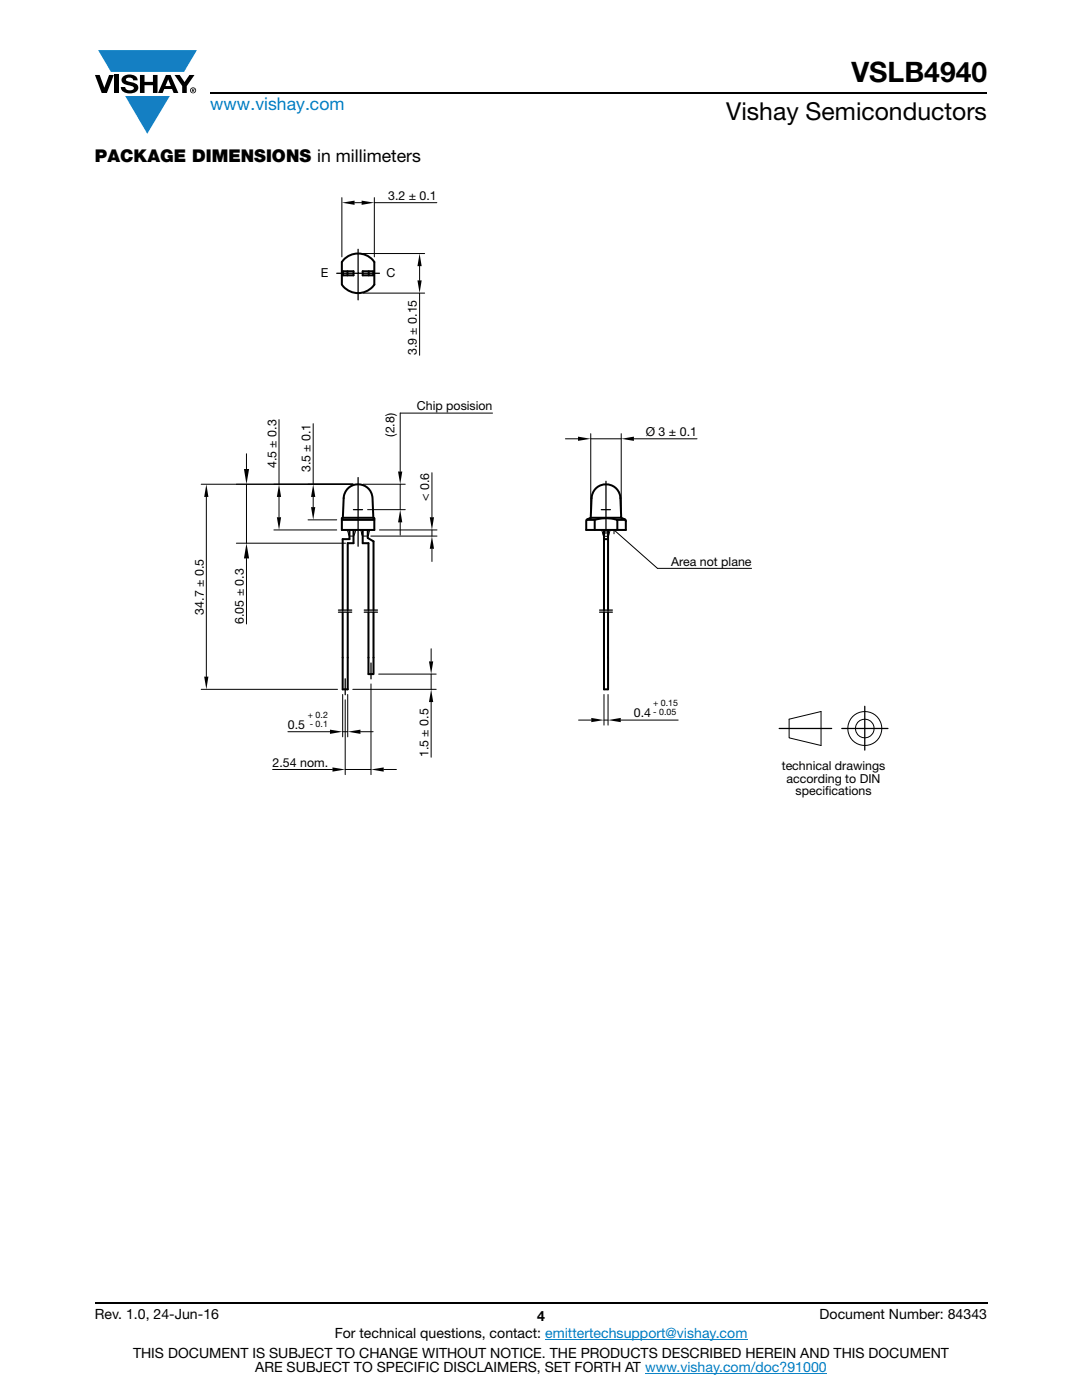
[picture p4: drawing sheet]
<svg xmlns="http://www.w3.org/2000/svg" width="216mm" height="279mm" viewBox="0 0 216 279" stroke-linecap="round" stroke-linejoin="round" font-family="sans-serif">
<g fill="#147fc3">
<path d="M19.6 10h19.7l-2.6 4.3h-1.1h-13.5z"/>
<path d="M25 19.2h8.9l-4.5 7.5z"/>
</g>
<g fill="#000">
<path d="M18.9 15h1l.9 2.5 1-2.5h.9l-1.4 3.6h-1zM22.9 15h.9v3.6h-.9zM24.6 15.3a2.1 2.1 0 0 1 2.8 .3l.1 .4h-.9a.79 .79 0 0 0-.7-.5 .79 .79 0 0 0-.8 .4l.3 .3 1 .2a1.08 1.08 0 0 1 1.2 1 1.08 1.08 0 0 1-1.1 1.2 1.73 1.73 0 0 1-2.4-1.2h.9a.96 .96 0 0 0 .8 .6 .96 .96 0 0 0 .9-.4 1.31 1.31 0 0 0-1.2-.6 1.03 1.03 0 0 1-1.1-.6 1.03 1.03 0 0 1 .2-1.1zM27.9 15h.9v1.3h1.7v-1.3h.9v3.6h-.9v-1.6h-1.7v1.6h-.9zM34.8 15h1.1l.9 1.4 1-1.4h1l-1.5 2.2v1.4h-.9v-1.4z"/>
<path d="M33.6 15.9l.5 1.3h-1.1zM33.1 15l-1.6 3.6h1l.3-.8h1.5l.3 .8h1l-1.6-3.6z"/>
<path d="M38.4 17.8h.2v.2h-.2zM38.3 17.7v.7h.1v-.3l.4 .3-.2-.3 .2-.2-.1-.2z"/>
<path d="M38.1 18a.46 .46 0 0 1 .9 0 .46 .46 0 0 1-.9 0zM37.9 18a.6 .6 0 0 0 1.2 0 .6 .6 0 0 0-1.2 0z"/>
</g>
<path d="M42 18.6h155M18.9 260h178.1" fill="none" stroke="#000" stroke-width=".36"/>
<path d="M108.8 267.3h40.3M128.7 274h36.3" fill="none" stroke="#007ec4" stroke-width=".2"/>
<path d="M38.6 37.9h138.7v121.3h-138.7z" fill="#fff"/>
<g fill="none" stroke="#000" stroke-width=".4">
<path d="M68.4 54.1h2.1v.9h-2.1zM68.5 51.9a3.9 3.9 0 0 1 6.2 .4v4.5a3.9 3.9 0 0 1-6.5 0v-4.5zM69.3 54.1v.9M72.4 54.1h2.1v.9h-2.1zM73.6 54.1v.9M118.9 97.5a2.89 2.89 0 0 1 3.1-.7 2.89 2.89 0 0 1 1.8 2.6l.2 3.9h-6.1l.2-4.4 .3-.8zM68.2 103.7h6.5M68.2 103.4l6.3-.1 .2 .1v2.4h-6.5zM68.4 103.3l.2-3.9a2.88 2.88 0 0 1 2.9-2.7 2.88 2.88 0 0 1 2.8 2.7l.2 3.9M69.7 105.8v1.8h-1.3v14.2M70.5 105.8v2.6h-1.1v13.4M72.4 105.8v2.6h1.1v13.4"/>
<path d="M73.4 105.8v1.6l1.1 .6v13.8M117.1 103.8h1.6l1.2-.3 1.3-.1 2 .4v2M117.9 103.3l-.9 .6v1.9h7.9v-1.9l-.9-.6M118.7 103.8v2M120.5 105.8v16M120.5 107.6h.8M121.3 105.8v16M123.2 103.7h1.6M68.4 122.2v15.4h1v-15.4M73.5 122.2v12.3h1v-12.3M120.5 122.2v15.4h.8v-15.4"/>
</g>
<g fill="none" stroke="#000" stroke-width=".25">
<path d="M67.2 54.5h4.3v5.3M71.5 49.8v4.7h4.2M71.5 95.3v13.7M120.9 96v10.5M70.5 101.7h1.8M120 101.7h1.8M67.5 122.2h2.7M67.5 121.8h2.7M68.9 135.5v3.2M72.7 121.8h2.6M72.7 122.2h2.6M74 132.3v3.2"/>
<path d="M119.6 122.2h2.6M119.6 121.8h2.6M155.5 145.4h10.5M168 145.4h9.2M172.6 141v8.7"/>
</g>
<g fill="none" stroke="#000" stroke-width=".2">
<path d="M68.2 39.4v11.9M74.7 39.4v11.9M70.8 40.4h1.4M72.5 58.5h12.2M72.5 50.6h12.2M74.7 40.4h12.5M83.7 53.1v2.9M83.7 58.5v12.4M40.1 96.6h30.3M41.2 99.2v35.8M49.2 90.6v3M49.2 96.6v11.8"/>
<path d="M55.7 83.7v12.9M55.7 99.2v4M62.5 84.6v12M62.5 99.2v2M72.5 96.6h8.4M79.9 82.4v11.7M79.9 96.6v5.1M79.9 82.4h18.4M86.2 94.3v8.9M112.8 87.6h2.5M117.9 86.5v15.8M117.9 87.6h6.1"/>
<path d="M124 86.5v15.8M126.5 87.6h12.6M47.2 108.4h21.8M49.2 111.4v13.1M54.6 105.8h12.6M61.5 103.7h5.7M69.2 105.8l.5 1.2M71 105.8l-.4 1.2h-.9M72 105.8l.4 1.2 1-.1M73.3 101.7h7.6M73.8 105.8l-.4 1.2M74 107h13.2"/>
<path d="M75.7 105.8h11.5M79.9 104.2v2.6M86.2 105.8v1.2M86.2 109.5v2.6M120 105.8l.2 .4a.73 .73 0 0 0 .7 .8 .73 .73 0 0 0 .7-.8l.2-.4M122.5 106.5v-.7l8.7 7.6h18.8M40.1 137.6h27.3M68.4 138.6v8.5M68.9 139.7v14.9M69.4 138.6v8.5M70.4 137.6h16.6M74 136.5v18.1"/>
<path d="M75.6 134.5h11.4M86 129.5v2.5M86 134.5v3.1M120.5 138.6v6.1M121.3 138.6v6.1M54.4 153.6h11.9M57.4 146h8.4M68.4 146h1M68.9 153.6h5.1M71.9 146h2.6M76.6 153.6h2.5M86 140.1v11"/>
<path d="M115.4 143.7h2.6M120.5 143.7h.8M123.9 143.7h11.4M157.5 143.5l6.3-1.5v6.8l-6.3-1.5z"/>
<circle cx="172.5" cy="145.4" r="1.86"/>
<circle cx="172.6" cy="145.4" r="3.4"/>
</g>
<g fill="#000">
<path d="M68.2 40.5l2.6-.5v.9zM72.2 40l2.5 .5-2.5 .4zM83.7 50.6l.4 2.5h-.8zM83.3 56h.8l-.4 2.5zM41.2 96.6l.4 2.6h-.9zM48.7 93.6h1l-.5 3zM55.7 96.6l.4 2.6h-.9zM62.5 96.6l.4 2.6h-.8zM79.4 94.1h.9l-.4 2.5zM115.3 87.1l2.6 .5-2.6 .4zM124 87.6l2.5-.5v.9zM49.2 108.4l.5 3h-1z"/>
<path d="M55.2 103.2h.9l-.4 2.6zM62.1 101.2h.8l-.4 2.5zM79.9 101.7l.4 2.5h-.9zM86.2 107l.4 2.5h-.8zM85.8 103.2h.8l-.4 2.6zM40.7 135h.9l-.4 2.6zM85.6 132h.8l-.4 2.5zM65.8 145.6l2.6 .4-2.6 .5zM66.3 153.2l2.6 .4-2.6 .4zM69.4 146l2.5-.4v.9zM74 153.6l2.6-.4v.8zM86 137.6l.4 2.5h-.8z"/>
<path d="M118 143.3l2.5 .4-2.5 .4zM121.3 143.7l2.6-.4v.8z"/>
</g>
<text font-size="5.6" x="169.9" y="16.4">VSLB4940</text>
<text font-size="4.9" x="144.9" y="24">Vishay Semiconductors</text>
<text font-size="3.5" fill="#007ec4" x="42" y="21.9">www.vishay.com</text>
<text font-size="3.5" x="18.9" y="32.3">PACKAGE DIMENSIONS in millimeters</text>
<g font-size="2.8">
<text x="18.9" y="263.3">Rev. 1.0, 24-Jun-16</text>
<text x="107.2" y="263.6">4</text>
<text x="163.6" y="263.3">Document Number: 84343</text>
<text x="66.8" y="267.1">For technical questions, contact: emittertechsupport@vishay.com</text>
<text x="26.5" y="271">THIS DOCUMENT IS SUBJECT TO CHANGE WITHOUT NOTICE. THE PRODUCTS DESCRIBED HEREIN AND THIS DOCUMENT</text>
<text x="50.9" y="273.8">ARE SUBJECT TO SPECIFIC DISCLAIMERS, SET FORTH AT www.vishay.com/doc?91000</text>
</g>
<g font-size="2.5">
<text x="77.4" y="39.9">3.2 ± 0.1</text>
<text x="64" y="55.3">E</text>
<text x="77.1" y="55.3">C</text>
<text x="83.2" y="70.9" transform="rotate(-90 83.2 70.9)">3.9 ± 0.15</text>
<text x="83.2" y="81.9">Chip posision</text>
<text x="78.7" y="87.1" transform="rotate(-90 78.7 87.1)">(2.8)</text>
<text x="128.9" y="87">Ø 3 ± 0.1</text>
<text x="55.1" y="93.5" transform="rotate(-90 55.1 93.5)">4.5 ± 0.3</text>
<text x="62" y="94.3" transform="rotate(-90 62 94.3)">3.5 ± 0.1</text>
<text x="85.7" y="99.9" transform="rotate(-90 85.7 99.9)">&lt; 0.6</text>
<text x="133.9" y="112.9">Area not plane</text>
<text x="40.6" y="122.7" transform="rotate(-90 40.6 122.7)">34.7 ± 0.5</text>
<text x="48.7" y="124.5" transform="rotate(-90 48.7 124.5)">6.05 ± 0.3</text>
<text x="126.5" y="143.2">0.4</text>
<text x="57.4" y="145.5">0.5</text>
<text x="54.4" y="153">2.54 nom.</text>
<text x="85.5" y="151.1" transform="rotate(-90 85.5 151.1)">1.5 ± 0.5</text>
<text x="156" y="153.7">technical drawings</text>
<text x="157" y="156.2">according to DIN</text>
<text x="158.7" y="158.7">specif</text>
<text x="164.6" y="158.7">ications</text>
</g>
<g font-size="1.8">
<text x="61.4" y="143.3">+ 0.2</text>
<text x="130.3" y="141">+ 0.15</text>
<text x="130.3" y="142.7">- 0.05</text>
<text x="61.8" y="145.1">- 0.1</text>
</g>
</svg>
